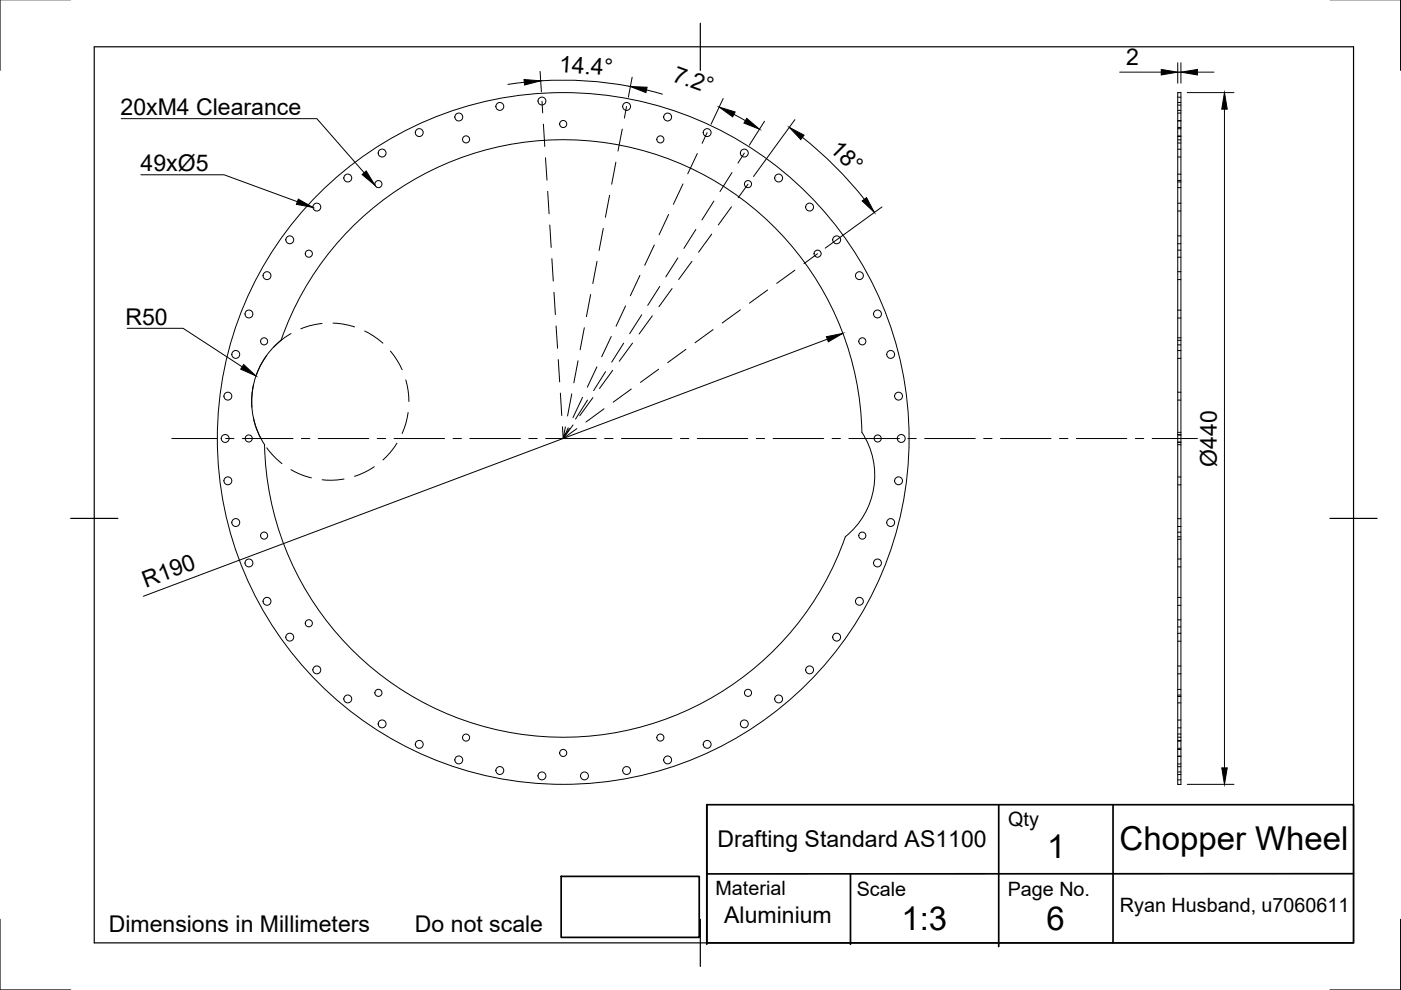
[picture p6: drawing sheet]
<svg xmlns="http://www.w3.org/2000/svg" width="297mm" height="210mm" viewBox="0 0 297 210" stroke-linecap="round" stroke-linejoin="round" font-family="sans-serif">
<!-- layer: Visible -->
<g fill="none" stroke="#000" stroke-width=".21">
<path d="M249.7 19.6h.7v146.7h-.7zM182.7 91.6a63.3 63.3 0 0 0-53.4-61.2 63.3 63.3 0 0 0-69.7 41.7 16.7 16.7 0 0 0-3.5 22.2 63.3 63.3 0 0 0 53.4 61.2 63.3 63.3 0 0 0 69.7-41.7 16.7 16.7 0 0 0 3.5-22.1"/>
<circle cx="73.7" cy="37.7" r=".84"/>
<circle cx="80.2" cy="39" r=".75"/>
<circle cx="81" cy="32.5" r=".84"/>
<circle cx="88.9" cy="28.1" r=".84"/>
<circle cx="97.3" cy="24.8" r=".84"/>
<circle cx="98.8" cy="29.6" r=".75"/>
<circle cx="106" cy="22.6" r=".84"/>
<circle cx="114.9" cy="21.4" r=".84"/>
<circle cx="119.4" cy="26.3" r=".75"/>
<circle cx="132.9" cy="22.6" r=".84"/>
<circle cx="140" cy="29.6" r=".75"/>
<circle cx="141.6" cy="24.8" r=".84"/>
<circle cx="149.9" cy="28.1" r=".84"/>
<circle cx="157.8" cy="32.5" r=".84"/>
<circle cx="158.6" cy="39" r=".75"/>
<circle cx="165.1" cy="37.7" r=".84"/>
<circle cx="56.6" cy="58.4" r=".84"/>
<circle cx="61.4" cy="50.8" r=".84"/>
<circle cx="65.5" cy="53.8" r=".75"/>
<circle cx="67.2" cy="43.9" r=".84"/>
<circle cx="171.7" cy="43.9" r=".84"/>
<circle cx="173.3" cy="53.8" r=".75"/>
<circle cx="177.4" cy="50.8" r=".84"/>
<circle cx="182.2" cy="58.4" r=".84"/>
<circle cx="50" cy="75.1" r=".84"/>
<circle cx="52.8" cy="66.6" r=".84"/>
<circle cx="56" cy="72.4" r=".75"/>
<circle cx="182.8" cy="72.4" r=".75"/>
<circle cx="186" cy="66.6" r=".84"/>
<circle cx="188.8" cy="75.1" r=".84"/>
<circle cx="47.7" cy="93" r=".84"/>
<circle cx="48.3" cy="84" r=".84"/>
<circle cx="52.7" cy="93" r=".75"/>
<circle cx="119.4" cy="93" r="73.3"/>
<circle cx="186.1" cy="93" r=".75"/>
<circle cx="190.5" cy="84" r=".84"/>
<circle cx="191.1" cy="93" r=".84"/>
<circle cx="48.3" cy="101.9" r=".84"/>
<circle cx="50" cy="110.8" r=".84"/>
<circle cx="52.8" cy="119.4" r=".84"/>
<circle cx="56" cy="113.6" r=".75"/>
<circle cx="182.8" cy="113.6" r=".75"/>
<circle cx="186" cy="119.4" r=".84"/>
<circle cx="188.8" cy="110.8" r=".84"/>
<circle cx="190.5" cy="101.9" r=".84"/>
<circle cx="56.6" cy="127.5" r=".84"/>
<circle cx="61.4" cy="135.1" r=".84"/>
<circle cx="65.5" cy="132.1" r=".75"/>
<circle cx="177.4" cy="135.1" r=".84"/>
<circle cx="182.2" cy="127.5" r=".84"/>
<circle cx="67.2" cy="142" r=".84"/>
<circle cx="73.7" cy="148.2" r=".84"/>
<circle cx="80.2" cy="146.9" r=".75"/>
<circle cx="81" cy="153.5" r=".84"/>
<circle cx="88.9" cy="157.8" r=".84"/>
<circle cx="98.8" cy="156.4" r=".75"/>
<circle cx="119.4" cy="159.6" r=".75"/>
<circle cx="140" cy="156.4" r=".75"/>
<circle cx="149.9" cy="157.8" r=".84"/>
<circle cx="157.8" cy="153.5" r=".84"/>
<circle cx="158.6" cy="146.9" r=".75"/>
<circle cx="165.1" cy="148.2" r=".84"/>
<circle cx="171.7" cy="142" r=".84"/>
<circle cx="97.3" cy="161.1" r=".84"/>
<circle cx="106" cy="163.4" r=".84"/>
<circle cx="114.9" cy="164.5" r=".84"/>
<circle cx="123.9" cy="164.5" r=".84"/>
<circle cx="132.9" cy="163.4" r=".84"/>
<circle cx="141.6" cy="161.1" r=".84"/>
</g>
<!-- layer: Hidden -->
<g fill="none" stroke="#000" stroke-width=".21">
<path d="M249.7 33.3h.7M249.7 31.6h.7M249.7 23.4h.7M249.7 21.7h.7M249.7 28.9h.7M249.7 27.3h.7M249.7 25.6h.7M249.7 24h.7M249.7 38.6h.7M249.7 36.9h.7M249.7 22.3h.7M249.7 20.6h.7"/>
<path d="M249.7 29.6h.7M249.7 27h.7M249.7 39.8h.7M249.7 38.3h.7M249.7 30.3h.7M249.7 28.8h.7M249.7 44.7h.7M249.7 43.1h.7M249.7 51.7h.7M249.7 50h.7M249.7 59.3h.7M249.7 57.6h.7"/>
<path d="M249.7 54.5h.7M249.7 53h.7M249.7 72.2h.7M249.7 67.4h.7M249.7 65.8h.7M249.7 76h.7M249.7 74.3h.7M249.7 73.1h.7M249.7 71.6h.7M249.7 94.3h.7M249.7 91.7h.7M249.7 84.8h.7"/>
<path d="M249.7 83.2h.7M249.7 93.8h.7M249.7 92.2h.7M249.7 93.7h.7M249.7 113.8h.7M249.7 102.8h.7M249.7 101.1h.7M249.7 118.5h.7M249.7 111.6h.7M249.7 110h.7M249.7 114.3h.7M249.7 112.8h.7"/>
<path d="M249.7 128.3h.7M249.7 126.7h.7M249.7 135.9h.7M249.7 134.3h.7M249.7 120.2h.7M249.7 132.9h.7M249.7 131.4h.7M249.7 158.7h.7M249.7 157h.7M249.7 142.9h.7M249.7 141.2h.7M249.7 149h.7"/>
<path d="M249.7 147.4h.7M249.7 154.3h.7M249.7 152.7h.7M249.7 156.3h.7M249.7 157.1h.7M249.7 155.6h.7M249.7 158.9h.7M249.7 147.7h.7M249.7 146.2h.7M249.7 162h.7M249.7 160.3h.7M249.7 165.3h.7"/>
<path d="M249.7 163.7h.7M249.7 164.2h.7M249.7 162.6h.7M249.7 160.4h.7"/>
</g>
<!-- layer: Border -->
<path d="M0 -.1v15M297 -.1v15M20 9.9h267v190h-267zM148.5 4.9v10M15 109.9h10M282 109.9h10M0 194.9v15h15M148.5 194.9v10M297 194.9v15h-15" fill="none" stroke="#000" stroke-width=".25"/>
<!-- layer: TitleBlock -->
<path d="M149.9 170.6h137.1v29.3h-137.1zM149.9 170.6v29.6M211.8 170.8v29.9M236 170.6v29.3M119 185.8h29.3v12.9h-29.3zM180.3 185.3v14.9M287 185.2l-137.1 .1" fill="none" stroke="#000" stroke-width=".36"/>
<!-- layer: Dimensions -->
<g fill="none" stroke="#000" stroke-width=".21">
<path d="M111.2 17.4l-3.5 .5M114.5 15.1l.3 4.4M114.6 17.1a76 76 0 0 1 19 1.2M134 16.4l-.8 4.2M137.1 19.1l3.4 .9M237.4 15.3h8.8M249.7 13.3v4.3M249.7 15.3h.7M250.4 13.3v4.3M251.7 19.6h9.9M253.9 15.3h3.5M153.3 20.9l-2.5 5.4"/>
<path d="M155.6 24.3l2.4 1.3M162.1 25.7l-3.2 5.1M168.5 25.4l-8.7 12M170.1 29.1a81.5 81.5 0 0 1 13.2 13.2M259.6 23.1v139.7M187 43.9l-12 8.7M175.4 71.9l-145 54.5M251.7 166.3h9.9"/>
</g>
<path d="M111.1 16.9l3.5 .2-3.4 .9zM133.6 18.3l3.6 .2-.3 1.1zM246.2 14.7l3.5 .6-3.5 .6zM250.4 15.3l3.5-.6v1.2zM152.5 22.7l3.4 1-.6 1.1zM158.3 25.1l2.7 2.3-3.3-1.3zM167.3 27l3.2 1.7-.7 .9zM259.6 19.6l.6 3.5h-1.2zM182.8 42.6l.9-.7 1.7 3.1zM175.2 71.4l3.5-.7-3.1 1.8zM259 162.8h1.2l-.6 3.5z" fill="#000" stroke="#000" stroke-width=".21"/>
<!-- layer: Sketch1 -->
<g fill="none" stroke="#000" stroke-width=".21">
<path d="M56.5 75.4l-1.4 2.4-.7 1.7M61.7 70.7l-2.3 1.6-1.4 1.3M68.3 68.6l-2.6 .5-1.9 .6M70.6 68.5l2.1 .2 2.5 .6M77.3 70.2l1.9 1 2 1.6M82.8 74.4l1.3 1.8 1.2 2.2M53.7 81.7l-.3 1.7v2.9M53.7 88.6l.5 1.8 1.1 2.6M56.6 94.9l1.1 1.5 2.1 1.9M61.7 99.6l1.7 .9 2.6 .8M79.4 98.9l-2.2 1.3-2 .8M84.2 94l-.1 .1a16 16 0 0 1-2.9 3.4"/>
<path d="M86 80.6a16.7 16.7 0 0 1 .7 4.5M86.5 87.5a15.8 15.8 0 0 1-1.2 4.4M72.9 101.6l-2.6 .2-2-.1"/>
</g>
<!-- layer: Annotations -->
<path d="M76.8 37l.8-.7 1.9 3zM63.2 42.2l3.1 1.8-3.5-.7zM51.7 77.3l2.6 2.4-3.3-1.4z" fill="#000" stroke="#000" stroke-width=".21"/>
<path d="M25.7 25.2h41.5l10 11.4M29.9 37.1h17.6l15.6 5.7M27 69.6h11.8l12.6 8.2" fill="none" stroke="#000" stroke-width=".21"/>
<!-- layer: Sketch3 -->
<g fill="none" stroke="#000" stroke-width=".21">
<path d="M114.9 21.5l.2 2.4M115.2 26.3l.3 4.8M115.7 33.5l.3 4.7M130.6 34.4l-.9 4.7M131.9 27.4l-.9 4.6M132.8 22.6l-.4 2.4M144.8 39l-2 4.3M147.8 32.5l-2 4.3M149.9 28.1l-1 2.3M155.2 36.6l-2.5 4M157.8 32.5l-1.3 2.1M158.6 39l-2.1 2.9"/>
<path d="M116.1 40.6l.3 4.7M116.6 47.7l.3 4.8M117 54.8l.3 4.8M126.6 55.4l-.9 4.7M127.9 48.4l-.9 4.7M129.2 41.4l-.8 4.7M135.7 58.4l-2.1 4.3M138.7 51.9l-2 4.4M141.8 45.5l-2.1 4.3M143.7 54.7l-2.5 4M146.7 55.4l-2.8 3.9M147.5 48.7l-2.5 4"/>
<path d="M150.9 49.6l-2.8 3.9M151.4 42.6l-2.6 4M155.1 43.9l-2.8 3.8M168.5 57.3l-3.8 2.8M173.3 53.8l-2.8 2.1M117.5 62l.3 4.7M117.9 69.1l.3 4.7M118.4 76.2l.3 4.8M122.6 76.5l-.9 4.7M123.9 69.5l-.9 4.7M125.2 62.5l-.9 4.6M126.6 77.8l-2.1 4.3"/>
<path d="M128.4 78.8l-2.5 4M129.6 71.3l-2 4.3M129.9 78.5l-2.8 3.9M132.2 72.8l-2.5 4M132.6 64.9l-2 4.3M134.1 72.7l-2.8 3.9M136.1 66.8l-2.6 4M138.3 67l-2.8 3.8M139.6 78.3l-3.8 2.8M139.9 60.7l-2.6 4M142.5 61.2l-2.8 3.8M145.4 74.1l-3.8 2.8"/>
<path d="M151.2 69.9l-3.9 2.8M157 65.7l-3.9 2.8M162.8 61.5l-3.9 2.8M118.8 83.3l.3 4.8M119.3 90.5l.1 2.5M119.9 90.5l-.5 2.5 1.1-2.3M120.8 90.9l-1.4 2.1M121.2 83.5l-.9 4.7M121.5 90.1l-2.1 2.9M122.3 90.9l-2.9 2.1M123.5 84.3l-2 4.3M124.6 84.8l-2.6 4.1"/>
<path d="M125.7 84.3l-2.8 3.9M128.1 86.7l-3.9 2.8M133.9 82.5l-3.9 2.8"/>
</g>
<!-- layer: Center Lines -->
<g fill="none" stroke="#000" stroke-width=".21">
<path d="M36.4 93h9.6M47.8 93h1.8M51.4 93h10.7M63.9 93h1.8M67.5 93h10.7M80 93h1.8M83.5 93h10.8M96.1 93h1.7M99.6 93h10.7M112.1 93h1.8M115.7 93h10.7M128.2 93h1.8"/>
<path d="M131.8 93h10.7M144.3 93h1.7M147.8 93h10.8M160.3 93h1.8M163.9 93h10.7M176.4 93h1.8M180 93h10.7M192.5 93h1.8M196 93h10.8M208.6 93h1.7M212.1 93h10.7M224.6 93h1.8"/>
<path d="M228.2 93h10.7M240.7 93h1.8M244.3 93h9.6"/>
</g>
<g font-size="7">
<text x="222" y="181.8">1</text>
<text x="237.4" y="180.2">Chopper Wheel</text>
<text x="191.1" y="197.2">1:3</text>
<text x="221.8" y="197.2">6</text>
</g>
<g font-size="4.9">
<text x="118.4" y="15.3" transform="rotate(4 118.4 15.3)">14.4°</text>
<text x="142.3" y="17.1" transform="rotate(20 142.3 17.1)">7.2°</text>
<text x="238.8" y="13.8">2</text>
<text x="25.6" y="24.5">20xM4 Clearance</text>
<text x="175.7" y="31.7" transform="rotate(45 175.7 31.7)">18°</text>
<text x="29.8" y="36.4">49xØ5</text>
<text x="26.6" y="68.9">R50</text>
<text x="258" y="98.9" transform="rotate(-90 258 98.9)">Ø440</text>
<text x="30.9" y="124.6" transform="rotate(-21 30.9 124.6)">R190</text>
<text x="152.1" y="179.5">Drafting Standard AS1100</text>
<text x="23.1" y="197.6">Dimensions in Millimeters</text>
<text x="88" y="197.6">Do not scale</text>
<text x="153.5" y="195.6">Aluminium</text>
</g>
<g font-size="4.2">
<text x="213.8" y="175.1">Qty</text>
<text x="151.7" y="189.9">Material</text>
<text x="181.6" y="189.9">Scale</text>
<text x="213.7" y="189.9">Page No.</text>
<text x="237.4" y="193.4">Ryan Husband, u7060611</text>
</g>
</svg>
